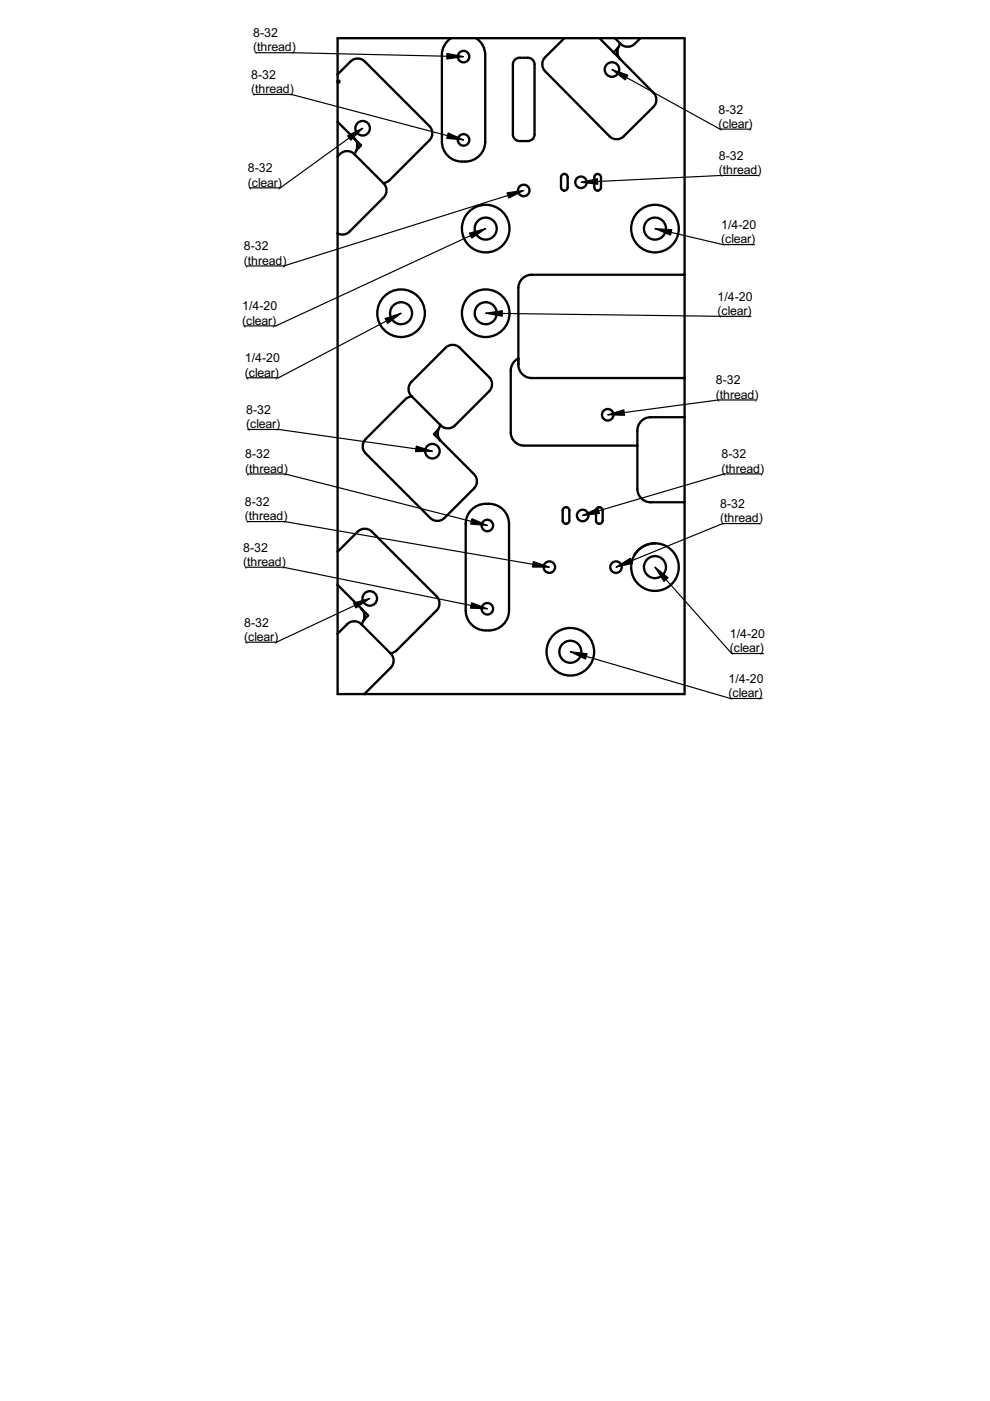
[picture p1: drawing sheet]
<svg xmlns="http://www.w3.org/2000/svg" width="210mm" height="297mm" viewBox="0 0 210 297" stroke-linecap="round" stroke-linejoin="round" font-family="sans-serif">
<g fill="none" stroke="#000" stroke-width=".49">
<path d="M71.6 15.8l2.7-2.8a2.12 2.12 0 0 1 3 0l13.8 13.7a2.12 2.12 0 0 1 0 3l-8.5 8.5-.6 .4-.7 .2M71.6 8.1h73.5v139.1h-73.5zM71.6 17.1h.3v.4h-.3M95.6 8.1a4.2 4.2 0 0 0-1.9 3.5v18.4a4.3 4.3 0 0 0 4.9 4.3 4.2 4.2 0 0 0 4.3-4.3v-18.4a4.2 4.2 0 0 0-2-3.5M109 12.8l.3-.3a4.5 4.5 0 0 1 3.1-.2 1.41 1.41 0 0 1 .9 1.4v14.8a1.41 1.41 0 0 1-1.4 1.4h-1.7a1.41 1.41 0 0 1-1.5-1.4v-14.8zM119.7 8.1l-4.1 4a2.12 2.12 0 0 0 0 3l13.6 13.8a2.12 2.12 0 0 0 3 0l6.3-6.2a2.12 2.12 0 0 0 .1-3l-8.5-8.6M127.1 8.1l3 3M130.4 8.1a3.1 3.1 0 0 0 3.2 1.8l1-.6 1.2-1.2M131 10.4l-.1 .9M131.1 10a2.12 2.12 0 0 0 .4 2.5l-.6-1.1M131.1 10l-1 1.1M131.4 9.1l-.3 .9"/>
<path d="M71.6 33.2a2.29 2.29 0 0 1 3.5-.6l6.2 6.3a2.12 2.12 0 0 1 0 3l-7.2 7.2a2.12 2.12 0 0 1-2.5 .4M71.6 25.8l4.9 5-1 1.1M75.5 29.8l-.3-.4a2.12 2.12 0 0 1 .3 2.5M75.5 31.9l-.2 .9M75.8 30.6l-.1 .9M119.7 36.9a.71 .71 0 0 0-.8 .7v2.1a.71 .71 0 0 0 .8 .7M119.7 36.9h.1M119.7 36.9a.71 .71 0 0 1 .7 .7v2.1a.71 .71 0 0 1-.7 .7M126.7 36.9a.71 .71 0 0 0-.7 .7v2.1a.71 .71 0 0 0 .7 .7M126.7 36.9h.1M126.7 36.9a.71 .71 0 0 1 .7 .7v2.1a.71 .71 0 0 1-.7 .7M119.7 40.4h.1"/>
<path d="M126.7 40.4h.1M145.1 58.3h-32.4a2.82 2.82 0 0 0-2.8 2.8v16.2a2.82 2.82 0 0 0 2.8 2.9l32.4-.1M109.9 76a2.83 2.83 0 0 0-1.6 2.6v13.1a2.82 2.82 0 0 0 2.8 2.8h24M87.2 81l7.3-7.3a2.12 2.12 0 0 1 3 0l6.2 6.3a2.12 2.12 0 0 1 0 3l-7.2 7.2a2.12 2.12 0 0 1-3 0l-6.3-6.2a2.12 2.12 0 0 1 0-3zM87.3 84l-.7 .2-.6 .5-8.5 8.4a2.12 2.12 0 0 0 0 3l13.7 13.7a2.12 2.12 0 0 0 3 0l6.3-6.3a2.12 2.12 0 0 0 0-3l-8.5-8.4 1-1.2M92.9 91.4l-.1 .8M93 90.9a2.12 2.12 0 0 0 .4 2.5l-.6-1M93.3 90l-.3 .9M145.1 88.5h-7.1a2.82 2.82 0 0 0-2.9 2.8v12.4a2.82 2.82 0 0 0 2.9 2.8h7.1M71.6 117l4.2-4.3a2.12 2.12 0 0 1 3 0l13.8 13.7a2.12 2.12 0 0 1 0 3l-8.5 8.5-.6 .4-.7 .2M100.2 107.8a4.7 4.7 0 0 1 7.7 2.5v19.1a4.3 4.3 0 0 1-4.9 4.3 4.2 4.2 0 0 1-4.3-4.3v-18.3a4.2 4.2 0 0 1 1.5-3.3zM120 107.5a.71 .71 0 0 0-.7 .7v2.2a.71 .71 0 0 0 .7 .7"/>
<path d="M120 107.5h.1M120 111.1h.1M120 107.5a.71 .71 0 0 1 .7 .7v2.2a.71 .71 0 0 1-.7 .7M127.1 107.5a.71 .71 0 0 0-.7 .7v2.2a.71 .71 0 0 0 .7 .7M127.1 107.5h.1M127.1 111.1h.1M127.1 107.5a.71 .71 0 0 1 .7 .7v2.2a.71 .71 0 0 1-.7 .7M71.6 134.4l2-2.1a2.12 2.12 0 0 1 3 0l6.2 6.2M71.6 124l6.5 6.5-1.1 1.1M77 129.5l-.3-.4a2.12 2.12 0 0 1 .3 2.5M77 131.6l-.2 .9M77.3 130.3l-.1 .9"/>
<path d="M82.8 138.5a2.12 2.12 0 0 1 0 3.1l-5.6 5.6"/>
<circle cx="98.3" cy="12" r="1.22"/>
<circle cx="129.8" cy="14.7" r="1.54"/>
<circle cx="76.9" cy="27.2" r="1.54"/>
<circle cx="98.3" cy="29.7" r="1.22"/>
<circle cx="123.2" cy="38.7" r="1.22"/>
<circle cx="103" cy="48.5" r="5"/>
<circle cx="103" cy="48.5" r="2.33"/>
<circle cx="111" cy="40.4" r="1.22"/>
<circle cx="138.9" cy="48.5" r="5"/>
<circle cx="138.9" cy="48.5" r="2.33"/>
<circle cx="85" cy="66.4" r="5"/>
<circle cx="85" cy="66.4" r="2.33"/>
<circle cx="103" cy="66.4" r="5"/>
<circle cx="103" cy="66.4" r="2.33"/>
<circle cx="91.7" cy="95.7" r="1.54"/>
<circle cx="128.9" cy="87.9" r="1.22"/>
<circle cx="103.3" cy="111.4" r="1.22"/>
<circle cx="123.5" cy="109.3" r="1.22"/>
<circle cx="78.4" cy="126.9" r="1.54"/>
<circle cx="103.3" cy="129.1" r="1.22"/>
<circle cx="116.5" cy="120.2" r="1.22"/>
<circle cx="120.9" cy="138.2" r="5"/>
<circle cx="120.9" cy="138.2" r="2.33"/>
<circle cx="130.6" cy="120.2" r="1.22"/>
<circle cx="138.9" cy="120.2" r="2.33"/>
<circle cx="138.9" cy="120.2" r="5"/>
</g>
<path d="M108.3 77.6h.1" fill="none" stroke="#000" stroke-width=".21"/>
<path d="M138.9 120.2l16.2 18.4" fill="none" stroke="#000" stroke-width=".25"/>
<path d="M138.9 120.2l2.8 2.3-.9 .8z" fill="#000" stroke="#000" stroke-width=".25"/>
<path d="M155.1 138.6h6.8z" fill="#fff" stroke="#000" stroke-width=".25"/>
<path d="M108.3 77.6h.1" fill="none" stroke="#000" stroke-width=".21"/>
<path d="M120.9 138.2l34 9.9" fill="none" stroke="#000" stroke-width=".25"/>
<path d="M120.9 138.2l3.6 .4-.3 1.1z" fill="#000" stroke="#000" stroke-width=".25"/>
<path d="M154.9 148.1h6.7z" fill="#fff" stroke="#000" stroke-width=".25"/>
<path d="M108.3 77.6h.1" fill="none" stroke="#000" stroke-width=".21"/>
<path d="M138.9 48.5l14.3 3.4" fill="none" stroke="#000" stroke-width=".25"/>
<path d="M138.9 48.5l3.5 .2-.2 1.2z" fill="#000" stroke="#000" stroke-width=".25"/>
<path d="M153.2 51.9h6.8z" fill="#fff" stroke="#000" stroke-width=".25"/>
<path d="M108.3 77.6h.1" fill="none" stroke="#000" stroke-width=".21"/>
<path d="M60.1 120.3l43.2 8.8" fill="none" stroke="#000" stroke-width=".25"/>
<path d="M100 127.8l3.3 1.3-3.5-.2z" fill="#000" stroke="#000" stroke-width=".25"/>
<path d="M52.1 120.3h8z" fill="#fff" stroke="#000" stroke-width=".25"/>
<path d="M108.3 77.6h.1" fill="none" stroke="#000" stroke-width=".21"/>
<path d="M60.5 100.5l42.8 10.9" fill="none" stroke="#000" stroke-width=".25"/>
<path d="M100.1 110l3.2 1.4-3.5-.3z" fill="#000" stroke="#000" stroke-width=".25"/>
<path d="M52.6 100.5h7.9z" fill="#fff" stroke="#000" stroke-width=".25"/>
<path d="M108.3 77.6h.1" fill="none" stroke="#000" stroke-width=".21"/>
<path d="M103 66.4l49.5 .7" fill="none" stroke="#000" stroke-width=".25"/>
<path d="M103 66.4l3.5-.5v1.1z" fill="#000" stroke="#000" stroke-width=".25"/>
<path d="M152.5 67.1h6.7z" fill="#fff" stroke="#000" stroke-width=".25"/>
<path d="M108.3 77.6h.1" fill="none" stroke="#000" stroke-width=".21"/>
<path d="M103 48.5l-44.5 20.6" fill="none" stroke="#000" stroke-width=".25"/>
<path d="M99.5 49.4l3.5-.9-3 2z" fill="#000" stroke="#000" stroke-width=".25"/>
<path d="M51.7 69.1h6.8z" fill="#fff" stroke="#000" stroke-width=".25"/>
<path d="M108.3 77.6h.1" fill="none" stroke="#000" stroke-width=".21"/>
<path d="M85 66.4l-25.9 13.7" fill="none" stroke="#000" stroke-width=".25"/>
<path d="M81.6 67.5l3.4-1.1-2.8 2.2z" fill="#000" stroke="#000" stroke-width=".25"/>
<path d="M52.3 80.1h6.8z" fill="#fff" stroke="#000" stroke-width=".25"/>
<path d="M108.3 77.6h.1" fill="none" stroke="#000" stroke-width=".21"/>
<path d="M61.7 20l36.6 9.7" fill="none" stroke="#000" stroke-width=".25"/>
<path d="M95 28.2l3.3 1.5-3.6-.4z" fill="#000" stroke="#000" stroke-width=".25"/>
<path d="M53.8 20h7.9z" fill="#fff" stroke="#000" stroke-width=".25"/>
<path d="M108.3 77.6h.1" fill="none" stroke="#000" stroke-width=".21"/>
<path d="M62.2 11.2l36.1 .8" fill="none" stroke="#000" stroke-width=".25"/>
<path d="M94.8 11.3l3.5 .7-3.6 .5z" fill="#000" stroke="#000" stroke-width=".25"/>
<path d="M54.2 11.2h8z" fill="#fff" stroke="#000" stroke-width=".25"/>
<path d="M108.3 77.6h.1" fill="none" stroke="#000" stroke-width=".21"/>
<path d="M111 40.4l-50.8 16" fill="none" stroke="#000" stroke-width=".25"/>
<path d="M107.5 40.9l3.5-.5-3.2 1.6z" fill="#000" stroke="#000" stroke-width=".25"/>
<path d="M52.3 56.4h7.9z" fill="#fff" stroke="#000" stroke-width=".25"/>
<path d="M108.3 77.6h.1" fill="none" stroke="#000" stroke-width=".21"/>
<path d="M153 37.2l-29.8 1.5" fill="none" stroke="#000" stroke-width=".25"/>
<path d="M123.2 38.7l3.5-.8v1.2z" fill="#000" stroke="#000" stroke-width=".25"/>
<path d="M153 37.2h7.9z" fill="#fff" stroke="#000" stroke-width=".25"/>
<path d="M108.3 77.6h.1" fill="none" stroke="#000" stroke-width=".21"/>
<path d="M60.4 110.6l56.1 9.6" fill="none" stroke="#000" stroke-width=".25"/>
<path d="M113.1 119.1l3.4 1.1h-3.6z" fill="#000" stroke="#000" stroke-width=".25"/>
<path d="M52.5 110.6h7.9z" fill="#fff" stroke="#000" stroke-width=".25"/>
<path d="M108.3 77.6h.1" fill="none" stroke="#000" stroke-width=".21"/>
<path d="M153.5 100.5l-30 8.8" fill="none" stroke="#000" stroke-width=".25"/>
<path d="M123.5 109.3l3.3-1.6 .3 1.2z" fill="#000" stroke="#000" stroke-width=".25"/>
<path d="M153.5 100.5h7.9z" fill="#fff" stroke="#000" stroke-width=".25"/>
<path d="M108.3 77.6h.1" fill="none" stroke="#000" stroke-width=".21"/>
<path d="M152.3 84.8l-23.4 3.1" fill="none" stroke="#000" stroke-width=".25"/>
<path d="M128.9 87.9l3.4-1 .1 1.2z" fill="#000" stroke="#000" stroke-width=".25"/>
<path d="M152.3 84.8h7.9z" fill="#fff" stroke="#000" stroke-width=".25"/>
<path d="M108.3 77.6h.1" fill="none" stroke="#000" stroke-width=".21"/>
<path d="M153.2 111l-22.6 9.2" fill="none" stroke="#000" stroke-width=".25"/>
<path d="M130.6 120.2l3.1-1.8 .4 1.1z" fill="#000" stroke="#000" stroke-width=".25"/>
<path d="M153.2 111h7.9z" fill="#fff" stroke="#000" stroke-width=".25"/>
<path d="M108.3 77.6h.1" fill="none" stroke="#000" stroke-width=".21"/>
<path d="M76.9 27.2l-17.5 12.6" fill="none" stroke="#000" stroke-width=".25"/>
<path d="M73.7 28.8l3.2-1.6-2.5 2.5z" fill="#000" stroke="#000" stroke-width=".25"/>
<path d="M52.9 39.8h6.5z" fill="#fff" stroke="#000" stroke-width=".25"/>
<path d="M108.3 77.6h.1" fill="none" stroke="#000" stroke-width=".21"/>
<path d="M78.4 126.9l-19.8 9.3" fill="none" stroke="#000" stroke-width=".25"/>
<path d="M75 127.8l3.4-.9-3 2z" fill="#000" stroke="#000" stroke-width=".25"/>
<path d="M52.1 136.2h6.5z" fill="#fff" stroke="#000" stroke-width=".25"/>
<path d="M108.3 77.6h.1" fill="none" stroke="#000" stroke-width=".21"/>
<path d="M129.8 14.7l22.8 12.7" fill="none" stroke="#000" stroke-width=".25"/>
<path d="M129.8 14.7l3.3 1.2-.5 1.1z" fill="#000" stroke="#000" stroke-width=".25"/>
<path d="M152.6 27.4h6.6z" fill="#fff" stroke="#000" stroke-width=".25"/>
<path d="M108.3 77.6h.1" fill="none" stroke="#000" stroke-width=".21"/>
<path d="M59.1 91.1l32.6 4.6" fill="none" stroke="#000" stroke-width=".25"/>
<path d="M88.3 94.6l3.4 1.1h-3.6z" fill="#000" stroke="#000" stroke-width=".25"/>
<path d="M52.5 91.1h6.6z" fill="#fff" stroke="#000" stroke-width=".25"/>
<g font-size="2.6">
<text x="53.7" y="7.9">8-32</text>
<text x="53.7" y="10.9">(thread)</text>
<text x="53.3" y="16.7">8-32</text>
<text x="53.3" y="19.7">(thread)</text>
<text x="152.3" y="24.1">8-32</text>
<text x="152.3" y="27.1">(clear)</text>
<text x="152.4" y="33.9">8-32</text>
<text x="52.6" y="36.5">8-32</text>
<text x="52.6" y="39.6">(clear)</text>
<text x="152.4" y="36.9">(thread)</text>
<text x="51.7" y="53.1">8-32</text>
<text x="152.9" y="48.5">1/4-20</text>
<text x="152.9" y="51.6">(clear)</text>
<text x="51.7" y="56.1">(thread)</text>
<text x="51.4" y="65.8">1/4-20</text>
<text x="152.1" y="63.8">1/4-20</text>
<text x="51.4" y="68.8">(clear)</text>
<text x="152.1" y="66.8">(clear)</text>
<text x="51.9" y="76.8">1/4-20</text>
<text x="51.9" y="79.8">(clear)</text>
<text x="151.8" y="81.5">8-32</text>
<text x="52.2" y="87.8">8-32</text>
<text x="151.8" y="84.5">(thread)</text>
<text x="52.2" y="90.8">(clear)</text>
<text x="52" y="97.2">8-32</text>
<text x="52" y="100.2">(thread)</text>
<text x="153" y="97.2">8-32</text>
<text x="153" y="100.2">(thread)</text>
<text x="51.9" y="107.3">8-32</text>
<text x="152.7" y="107.7">8-32</text>
<text x="51.9" y="110.3">(thread)</text>
<text x="152.7" y="110.7">(thread)</text>
<text x="51.6" y="117">8-32</text>
<text x="51.6" y="120">(thread)</text>
<text x="51.7" y="132.9">8-32</text>
<text x="51.7" y="135.9">(clear)</text>
<text x="154.8" y="135.3">1/4-20</text>
<text x="154.8" y="138.3">(clear)</text>
<text x="154.5" y="144.8">1/4-20</text>
<text x="154.5" y="147.8">(clear)</text>
</g>
</svg>
